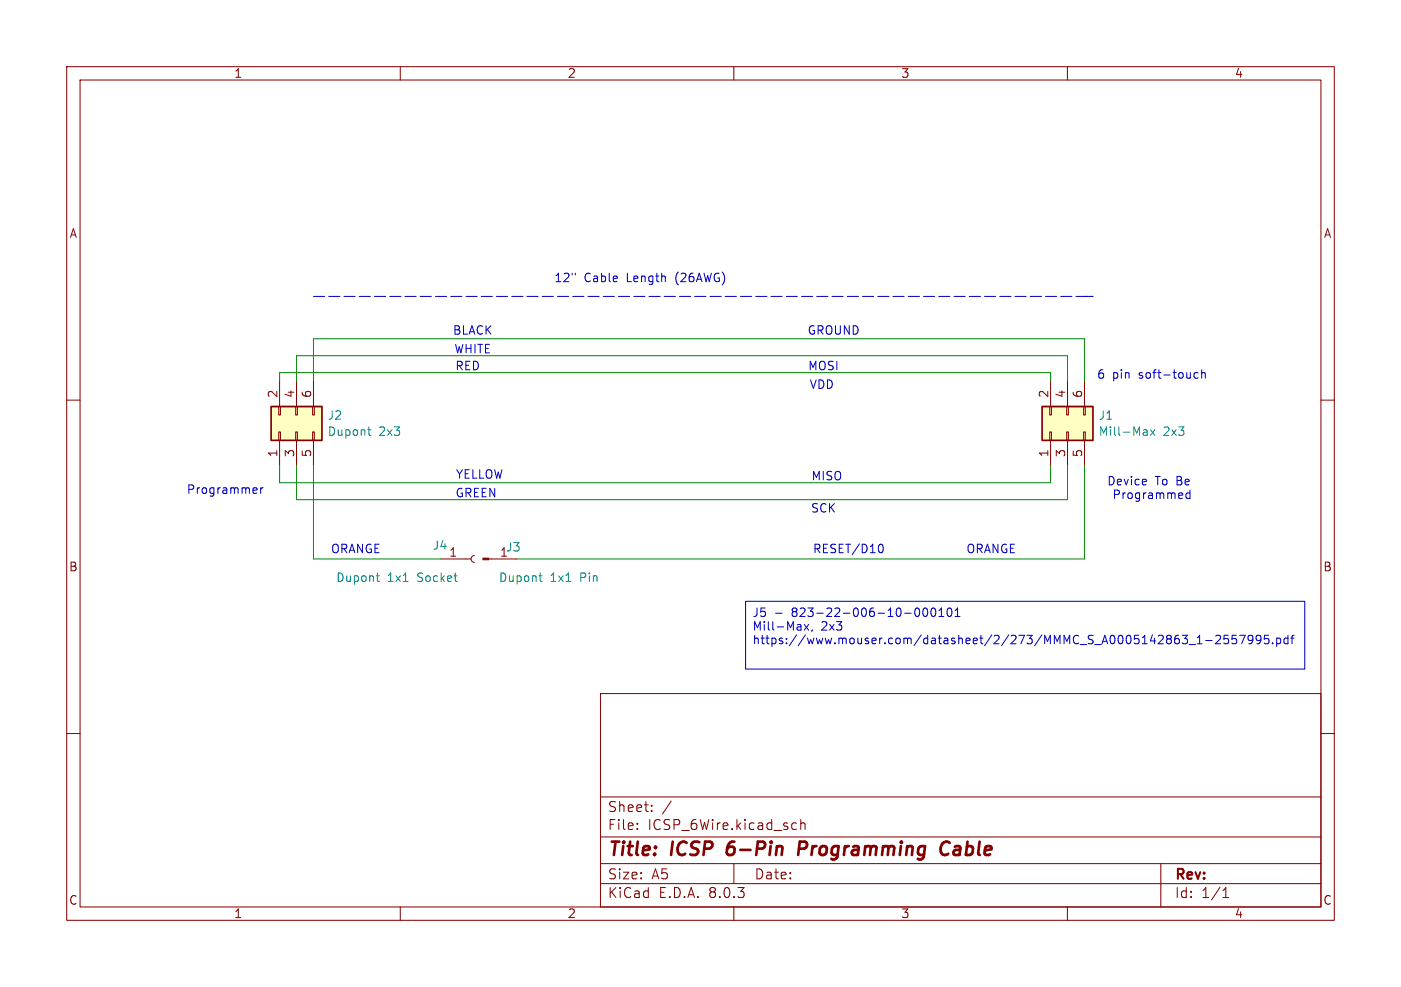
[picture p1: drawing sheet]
<svg xmlns="http://www.w3.org/2000/svg" width="210mm" height="148mm" viewBox="0 0 210 148" stroke-linecap="round" stroke-linejoin="round" font-family="sans-serif">
<g fill="none" stroke="#840000" stroke-width=".15">
<path d="M10 10h190v128h-190zM12 12h186v124h-186zM60 10v2M110 10v2M160 10v2M10 60h2M198 60h2M10 110h2M90 104h108v32h-108zM90 119.5h108M198 110h2M60 136v2"/>
<path d="M90 132.5h108M90 129.5h108M90 125.5h108M95.5 124.2v.2M95.5 123.5v.1M97.7 121.5v.2M97.7 120.8v.1M100.6 120.1l-1.3 1.9M110 136v2M110 129.5v3M119 123.4l.4 .1M119.4 124.3l-.4 .1"/>
<path d="M120 123.5a.37 .37 0 0 1 .7 .1v.8M120 122.9v1.5M160 136v2M174 129.5v6.5M183.3 134.6h.9M183.3 133.5l.5-.4v1.5"/>
</g>
<path d="M109.2 126.7l-.3 1.1 .4 .4M109.2 127.1l-.2 .3M120.7 126.2h-.8l-.3 2M120.7 127.2l-.9 .1M142.3 126.4a.8 .8 0 0 0-.8-.1 .8 .8 0 0 0-.5 .8 .76 .76 0 0 0 .1 .9 .76 .76 0 0 0 .9 .1l.1-.1" fill="none" stroke="#840000" stroke-width=".4"/>
<path d="M40.6 61h7.7v5h-7.7z" fill="#ffffc2"/>
<g fill="none" stroke="#840000" stroke-width=".15">
<path d="M41.9 57.2v3.8M44.4 57.2v3.8M47 57.2v3.8M41.8 64.8h.2v1.2h-.2zM41.8 61h.2v1.2h-.2zM41.9 66v3.9M44.3 64.8h.3v1.2h-.3zM44.3 61h.3v1.2h-.3zM44.4 66v3.9M46.9 64.8h.2v1.2h-.2zM46.9 61h.2v1.2h-.2zM47 66v3.9"/>
<path d="M73.3 83.8h4.2"/>
</g>
<path d="M40.6 61h7.7v5h-7.7z" fill="none" stroke="#840000" stroke-width=".25"/>
<path d="M55.1 64.4h.5M55.3 65.1l.3 .2M80.8 86.3h.5M81 87l.3 .2" fill="none" stroke="#008484" stroke-width=".15"/>
<path d="M72.4 83.7h.9v.2h-.9z" fill="#840000" stroke="#840000" stroke-width=".15"/>
<path d="M156.2 61h7.6v5h-7.6z" fill="#ffffc2"/>
<g fill="none" stroke="#840000" stroke-width=".15">
<path d="M157.5 57.2v3.8M160 57.2v3.8M162.6 57.2v3.8M157.4 64.8h.2v1.2h-.2zM157.4 61h.2v1.2h-.2zM157.5 66v3.9M159.9 64.8h.2v1.2h-.2zM159.9 61h.2v1.2h-.2zM160 66v3.9M162.4 64.8h.3v1.2h-.3zM162.4 61h.3v1.2h-.3zM162.6 66v3.9"/>
<path d="M66 83.8h4.6M71.1 83.3a.51 .51 0 0 0-.5 .5 .51 .51 0 0 0 .5 .5"/>
</g>
<path d="M156.2 61h7.6v5h-7.6z" fill="none" stroke="#840000" stroke-width=".25"/>
<path d="M171.8 64.4l.2 .2v.7M172 65.2l-.5 .1M172 64.7l-.5 .1M172.4 64.4l.7 .9M173.1 64.4l-.7 .9M56.4 86.3h.5M56.6 87l.3 .2" fill="none" stroke="#008484" stroke-width=".15"/>
<g fill="none" stroke="#0000c2" stroke-width=".15">
<path d="M86.2 41v.2M162.6 44.5h1.2M179 56.6l.2 .1h.4M179.6 55.9h-.4l-.2 .1M180.1 56l.2-.1h.3l.1 .8M180.1 55.4v1.3M38.3 73.1l.2 .3-.6 .2M38.5 73.9l-.2 .1M39.1 73.1v.9M39.4 73.1l-.2 .1-.1 .2M171.8 71.9v.3l-.6 .1M178.4 73.5v1.3"/>
<path d="M178.4 74l-.4-.1-.2 .3v.3l.1 .2h.5M111.8 90.2h83.8v10.1h-83.8zM116.3 92h.9M120.6 93.6l.6 .9M121.2 93.6l-.6 .9M121.8 94.4l-.2 .3M131.9 81.7l.1-.1a.69 .69 0 0 1 .5 .5 .69 .69 0 0 1-.3 .7h-.3M137.1 91.7l.1-.4 .2-.1a.69 .69 0 0 1 .5 .5 .69 .69 0 0 1-.2 .7h-.4l-.2-.4M138.5 91.2h.1a.69 .69 0 0 1 .5 .5 .69 .69 0 0 1-.2 .7h-.1a.69 .69 0 0 1-.5-.5 .69 .69 0 0 1 .2-.7zM139.7 91.3l.1-.1a.69 .69 0 0 1 .5 .5 .69 .69 0 0 1-.2 .7h-.1a.68 .68 0 0 1-.3-1.1zM140.8 92.4h.7M140.8 91.5l.3-.3v1.2"/>
<path d="M142.1 91.2h.2a.69 .69 0 0 1 .5 .5 .69 .69 0 0 1-.3 .7h-.1a.69 .69 0 0 1-.5-.5 .69 .69 0 0 1 .2-.7zM143.2 92.4h.7M143.2 91.5l.3-.3v1.2M178.2 96.7h1M179.5 96.5h.7M179.5 95.6l.3-.3v1.2M180.7 96.1h1M182.2 95.4l.5-.1 .2 .1 .1 .2-.8 .9h.8M184.1 95.3h-.6l-.1 .6 .2-.2 .5 .1 .1 .2-.1 .4-.2 .1-.5-.1M185.3 95.3h-.6v.6l.1-.2 .5 .1 .1 .2-.1 .4-.2 .1-.4-.1M185.8 95.3h.9l-.6 1.2M187.8 95.8l-.2 .3-.4-.1-.1-.2 .1-.5h.4l.1 .1a.84 .84 0 0 1-.3 1.1h-.2"/>
<path d="M189 95.8l-.2 .3-.4-.1-.1-.2 .1-.5h.4l.2 .1a.84 .84 0 0 1-.4 1.1h-.2M190.2 95.3h-.6l-.1 .6 .2-.2 .4 .1 .1 .2v.4l-.2 .1-.5-.1M190.8 96.4v.1M191.4 95.7h.3l.3 .2v.4l-.1 .2h-.5M191.4 95.7v1.3M193.1 95.7h-.4l-.2 .2v.4l.1 .2h.5M193.1 95.3v1.2M193.5 95.7h.5M194 95.3l-.3 .1v1.1"/>
</g>
<path d="M47 44.5h116.8" fill="none" stroke="#0000c2" stroke-width=".15" stroke-dasharray="1.7 .6"/>
<path d="M41.9 57.2v-1.3h115.6v1.3M44.4 57.2v-3.9h115.6v3.9M47 57.2v-6.4h115.6v6.4M41.9 69.9v2.5h115.6v-2.5M44.4 69.9v5h115.6v-5M47 69.9v13.9h19M162.6 69.9v13.9h-85.1" fill="none" stroke="#008400" stroke-width=".15"/>
<g font-size="2.8" fill="#840000">
<text x="91" y="128.9">Title:</text>
<text x="100.7" y="128.9">ICSP</text>
<text x="109.8" y="128.9">6-Pin</text>
<text x="121.3" y="128.9">Programming</text>
<text x="143.4" y="128.9">Cable</text>
</g>
<g font-size="2.1" fill="#840000">
<text x="91" y="124.7">File:</text>
<text x="91" y="122">Sheet:</text>
<text x="97.1" y="124.7">ICSP_6Wire.kicad_sch</text>
<text x="91" y="134.9">KiCad</text>
<text x="91" y="132.1">Size:</text>
<text x="97.7" y="132.1">A5</text>
<text x="98.7" y="134.9">E.D.A.</text>
<text x="106.3" y="134.9">8.0.3</text>
<text x="113" y="132.1">Date:</text>
<text x="176" y="132.3">Rev:</text>
<text x="176" y="134.9">Id:</text>
<text x="180.1" y="134.9">1/1</text>
</g>
<g font-size="1.8" fill="#840000">
<text x="35" y="11.9">1</text>
<text x="85" y="11.9">2</text>
<text x="135" y="11.9">3</text>
<text x="185" y="11.9">4</text>
<text x="10.3" y="35.9">A</text>
<text x="198.4" y="35.9">A</text>
<text x="41.7" y="59.8" transform="rotate(-90 41.7 59.8)">2</text>
<text x="44.2" y="59.8" transform="rotate(-90 44.2 59.8)">4</text>
<text x="46.7" y="59.8" transform="rotate(-90 46.7 59.8)">6</text>
<text x="157.2" y="59.8" transform="rotate(-90 157.2 59.8)">2</text>
<text x="159.8" y="59.8" transform="rotate(-90 159.8 59.8)">4</text>
<text x="162.3" y="59.8" transform="rotate(-90 162.3 59.8)">6</text>
<text x="41.7" y="68.7" transform="rotate(-90 41.7 68.7)">1</text>
<text x="44.2" y="68.7" transform="rotate(-90 44.2 68.7)">3</text>
<text x="46.7" y="68.7" transform="rotate(-90 46.7 68.7)">5</text>
<text x="157.2" y="68.7" transform="rotate(-90 157.2 68.7)">1</text>
<text x="159.8" y="68.7" transform="rotate(-90 159.8 68.7)">3</text>
<text x="162.3" y="68.7" transform="rotate(-90 162.3 68.7)">5</text>
<text x="67.2" y="83.6">1</text>
<text x="74.9" y="83.6">1</text>
<text x="10.3" y="85.9">B</text>
<text x="198.3" y="85.9">B</text>
<text x="10.3" y="135.9">C</text>
<text x="35" y="137.9">1</text>
<text x="85" y="137.9">2</text>
<text x="135" y="137.9">3</text>
<text x="185" y="137.9">4</text>
<text x="198.3" y="135.9">C</text>
</g>
<g font-size="1.8" fill="#0000c2">
<text x="83" y="42.5">12&quot;</text>
<text x="87.6" y="42.5">Cable</text>
<text x="94" y="42.5">Length</text>
<text x="101.5" y="42.5">(26AWG)</text>
<text x="67.8" y="50.4">BLACK</text>
<text x="68" y="53.2">WHITE</text>
<text x="121" y="50.4">GROUND</text>
<text x="68.2" y="55.7">RED</text>
<text x="121" y="55.7">MOSI</text>
<text x="121.3" y="58.5">VDD</text>
<text x="164.4" y="57">6</text>
<text x="166.7" y="57">pin</text>
<text x="170.8" y="57">soft-touch</text>
<text x="68.2" y="72">YELLOW</text>
<text x="27.9" y="74.3">Programmer</text>
<text x="68.2" y="74.8">GREEN</text>
<text x="121.5" y="77.1">SCK</text>
<text x="121.6" y="72.2">MISO</text>
<text x="165.9" y="73">Device</text>
<text x="166.7" y="75">Programmed</text>
<text x="173.2" y="73">To Be</text>
<text x="49.5" y="83.2">ORANGE</text>
<text x="121.8" y="83.2">RESET/D10</text>
<text x="144.8" y="83.2">ORANGE</text>
<text x="112.7" y="92.8">J5</text>
<text x="112.7" y="94.9">Mill-Max,</text>
<text x="118.8" y="92.8">823-22-006-10-000101</text>
<text x="123.1" y="94.9">2x3</text>
<text x="112.7" y="96.9">https://www.mouser.com/datasheet/2/273/MMMC_S_A0005142863_1-2557995.pdf</text>
</g>
<g font-size="1.8" fill="#008484">
<text x="49" y="63.2">J2</text>
<text x="49" y="65.6">Dupont</text>
<text x="56.8" y="65.6">2x3</text>
<text x="164.6" y="63.2">J1</text>
<text x="164.6" y="65.6">Mill-Max</text>
<text x="174.4" y="65.6">2x3</text>
<text x="64.8" y="82.7">J4</text>
<text x="75.8" y="82.9">J3</text>
<text x="50.3" y="87.5">Dupont</text>
<text x="58.1" y="87.5">1x1</text>
<text x="62.7" y="87.5">Socket</text>
<text x="74.7" y="87.5">Dupont</text>
<text x="82.5" y="87.5">1x1</text>
<text x="87.1" y="87.5">Pin</text>
</g>
</svg>
